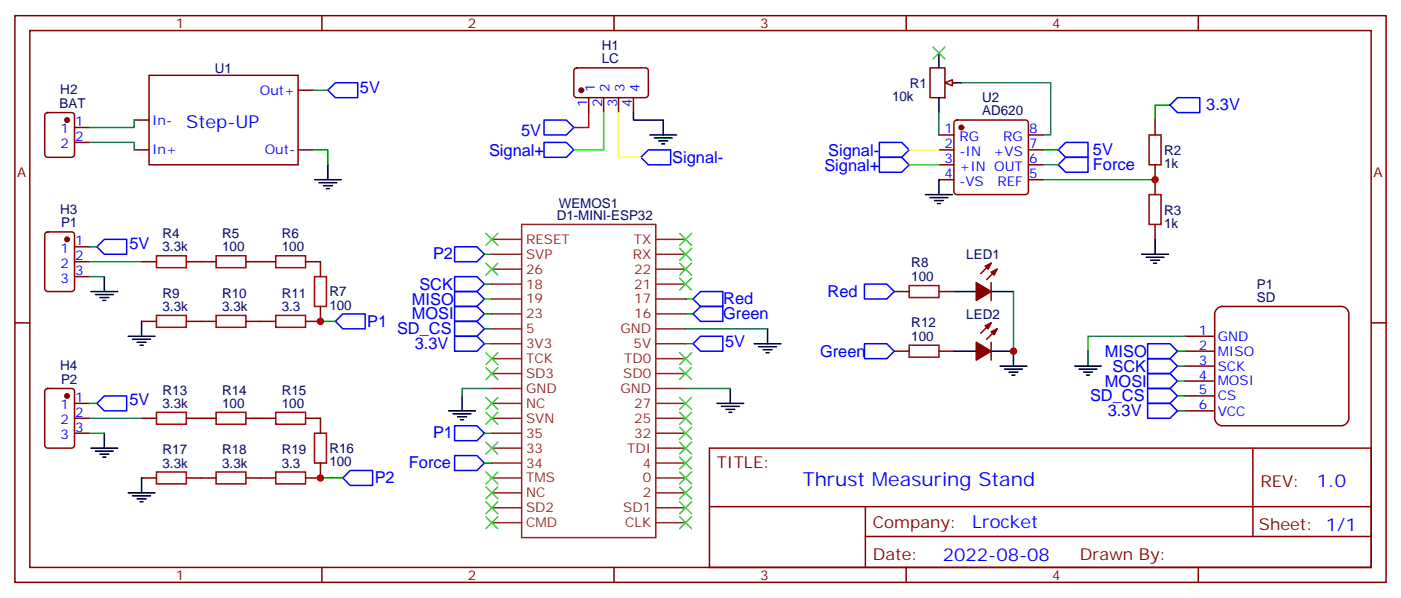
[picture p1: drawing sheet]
# EasyEDA schematic thrust-measuring-stand-schematic-r1.0.json
TITLE: Thrust Measuring Stand; REV: 1.0; Date: 2022-08-08; Sheet: 1/1; Company: Lrocket

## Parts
H1  LC  [HDR-TH_4P-P2.54-V-M]
H2  BAT  [HDR-TH_2P-P2.54-V-M]
H3  P1  [HDR-TH_3P-P2.54-V-F-3]
H4  P2  [HDR-TH_3P-P2.54-V-F-3]
LED1  Red  [LED-TH_BD5.9-P2.54-RD_RED]
LED2  Green  [LED-TH_BD5.9-P2.54-RD_RED]
P1  SD  [MICRO_SD_CARD_MODULE_3.3V]
R1  10kΩ  [RES-ADJ-TH_3296W]
R2  1k  [R0603]
R3  1k  [R0603]
R4  3.3k  [R0603]
R5  100  [R0603]
R6  100  [R0603]
R7  100  [R0603]
R8  100  [R0603]
R9  3.3k  [R0603]
R10  3.3k  [R0603]
R11  3.3  [R0603]
R12  100  [R0603]
R13  3.3k  [R0603]
R14  100  [R0603]
R15  100  [R0603]
R16  100  [R0603]
R17  3.3k  [R0603]
R18  3.3k  [R0603]
R19  3.3  [R0603]
U1  Mini Step-Up  [MINI STEP-UP]
U2  AD620  [DIP-8_L10.0-W6.5-P2.54-LS7.6-BL]
WEMOS1  D1-MINI-ESP32  [D1-MINI-ESP32_S]

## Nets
3.3V: P1.6(GND) R2.1 WEMOS1.3V3
5V: H1.1 H3.1 H4.1 U1.3(Out+) U2.7(+VS) WEMOS1.5V
GND: H1.4 H3.3 H4.3 LED1.1(C) LED2.1(C) P1.1(VCC) R3.2 R9.1 R17.1 U1.4(Out-) U2.4(-VS) WEMOS1.GND
Force: U2.6(OUT) WEMOS1.34
Green: R12.2 WEMOS1.16
MISO: P1.2(CS) WEMOS1.19
MOSI: P1.4(SCK) WEMOS1.23
P1: R7.2 R11.2 WEMOS1.35
P2: R16.2 R19.2 WEMOS1.SVP
Red: R8.2 WEMOS1.17
SCK: P1.3(MOSI) WEMOS1.18
SD_CS: P1.5(MISO) WEMOS1.5
Signal+: H1.2 U2.3(+IN)
Signal-: H1.3 U2.2(-IN)
Net-(H2-1): H2.1 U1.1(In-)
Net-(H2-2): H2.2 U1.2(In+)
Net-(H3-2): H3.2 R4.1
Net-(H4-2): H4.2 R13.1
Net-(LED1-2): LED1.2(A) R8.1
Net-(LED2-2): LED2.2(A) R12.1
Net-(R1-2): R1.2 U2.8(RG)
Net-(R1-3): R1.3 U2.1(RG)
Net-(R2-2): R2.2 R3.1 U2.5(REF)
Net-(R4-2): R4.2 R5.1
Net-(R5-2): R5.2 R6.1
Net-(R6-2): R6.2 R7.1
Net-(R9-2): R9.2 R10.1
Net-(R10-2): R10.2 R11.1
Net-(R13-2): R13.2 R14.1
Net-(R14-2): R14.2 R15.1
Net-(R15-2): R15.2 R16.1
Net-(R17-2): R17.2 R18.1
Net-(R18-2): R18.2 R19.1

Not connected (* = marked no-connect by the designer): R1 1*; WEMOS1 0* 2* 4* 21* 22* 25(27)* 26* 32* 33* CLK* CMD* NC* RESET* RX* SD0* SD1* SD2* SD3* SVN* TCK* TD0* TDI* TMS* TX*
